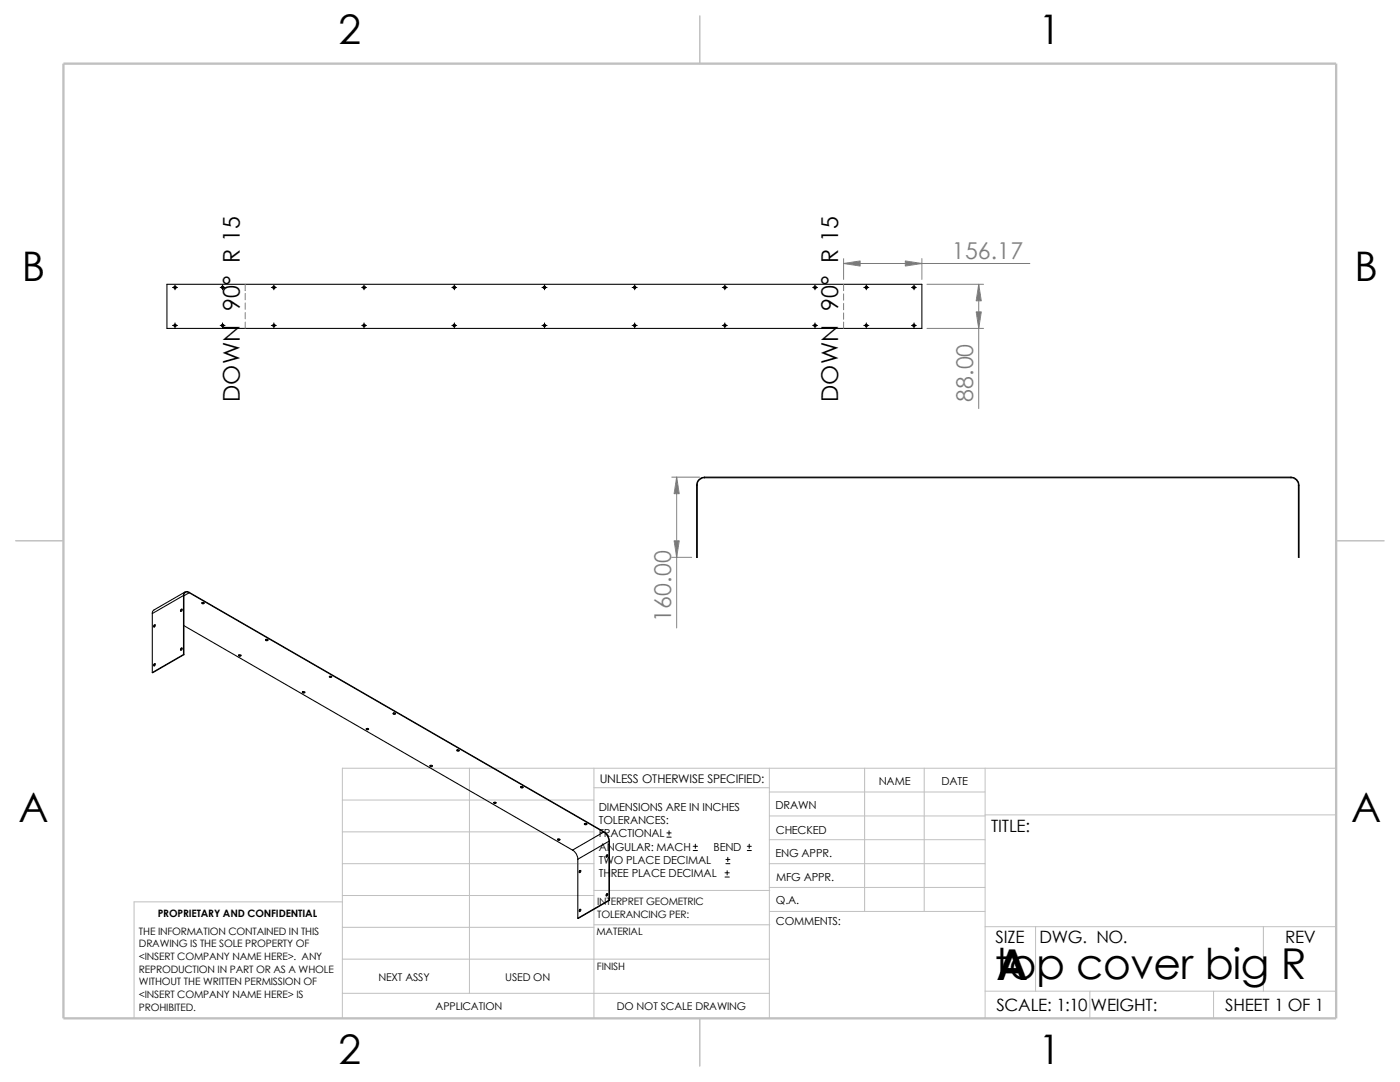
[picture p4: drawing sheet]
<svg xmlns="http://www.w3.org/2000/svg" width="279mm" height="216mm" viewBox="0 0 279 216" stroke-linecap="round" stroke-linejoin="round" font-family="sans-serif">
<g fill="none" stroke="#c0c0c0" stroke-width=".2">
<path d="M68.3 159.6h50.2M93.7 153.3v44.9M118.5 153.3v49.9M118.5 157.2h35M153.5 153.3v49.9M153.5 158h43.1M172.6 153.3v28.6M184.4 153.3v28.6M196.6 153.3v49.9M266.7 153.3h-198.4v49.9M68.3 178.7h50.2M68.3 172.3h50.2"/>
<path d="M68.3 166h50.2M68.3 180h-41.5v23.2M118.5 177.7h35.1M153.5 167.6h43.1M153.5 162.8h43.1M153.5 172.3h43.1M153.5 177.1h43.1M196.6 162.6h70.1M68.3 191.4h85.2M68.3 198.2h85.2M68.3 185h50.2M118.5 184.5h35.1"/>
<path d="M153.6 181.9h43M196.6 197.8h70.1M196.6 184.9h70.1M206.7 184.9v12.9M217.5 197.8v5.4M242.2 197.8v5.4M252.1 184.9v12.9"/>
</g>
<path d="M139.7 3.2v9.5M3.1 107.9h9.6M266.7 107.9h9.5M139.7 203.2v9.5" fill="none" stroke="#c0c0c0" stroke-width=".21"/>
<path d="M12.7 12.7h254v190.5h-254z" fill="none" stroke="#c0c0c0" stroke-width=".47"/>
<g fill="none" stroke="#000" stroke-width=".21">
<path d="M33.3 56.7h150.7v8.8h-150.7zM139 96.8h.1M139 96.8v14.4h.1v-14.4M140.6 95.3a1.45 1.45 0 0 0-1.5 1.5M140.6 95.2v.1M140.6 95.3h117M140.6 95.2h117M140.6 95.2a1.59 1.59 0 0 0-1.6 1.6M257.6 95.3a1.45 1.45 0 0 1 1.5 1.5M257.6 95.2a1.59 1.59 0 0 1 1.6 1.6M257.6 95.2v.1M259.1 96.8h.1"/>
<path d="M259.1 96.8v14.4h.1v-14.4M36.6 118.8l-6.2 3.6M36.6 118.8v11.8M36.6 118.8l.1 .1M36.7 118.9v11.7M37 118.1l-6.3 3.6-.3 .3v.4M37.8 118.2a.69 .69 0 0 0-.8-.1 .69 .69 0 0 0-.4 .7M37.8 118.3a.64 .64 0 0 0-.8-.1 .64 .64 0 0 0-.3 .7M37.8 118.2v.1M37.8 118.3l-1.1 .6M37.8 118.3l82.7 47.7M37.8 118.2l82.7 47.7"/>
<path d="M30.4 122.4v11.8M30.8 124.7h.1a.25 .25 0 0 1 0 .3 .25 .25 0 0 1-.3 .1zM30.8 132.4a.2 .2 0 0 1 .2 .3 .21 .21 0 0 1-.4 .1zM31 132.5l-.2 .1-.1 .3M31 124.7l-.2 .1-.1 .3M36.1 129.4l.2-.1a.25 .25 0 0 1 0 .3 .25 .25 0 0 1-.3 .1zM36.1 121.6l.2-.1a.21 .21 0 0 1 0 .3 .21 .21 0 0 1-.3 .1zM36.4 129.3l-.2 .1-.1 .4M36.4 121.6l-.2 .1-.1 .3M36.6 130.6l-6.2 3.6M36.6 130.6h.1M36.7 130.6l-6.3 3.6"/>
<path d="M36.7 124.8l77.6 44.8M40.3 120.3h.5M40.3 120.2h.4a.18 .18 0 0 1-.2 .3 .18 .18 0 0 1-.2-.3zM47.6 130.8h.5M47.7 130.7h.4a.21 .21 0 0 1-.2 .2 .21 .21 0 0 1-.2-.2zM53 127.6l.1 .2 .4-.2M53 127.6h.5a.21 .21 0 0 1-.3 .2 .21 .21 0 0 1-.2-.2zM60.4 138.1l.2 .1 .2-.1M60.4 138l.4 .1a.24 .24 0 0 1-.2 .2 .24 .24 0 0 1-.2-.2zM65.7 135h.5M65.8 135h.4a.21 .21 0 0 1-.2 .2 .21 .21 0 0 1-.2-.2zM73.1 145.5h.5"/>
<path d="M73.2 145.4h.3a.18 .18 0 0 1-.2 .2 .18 .18 0 0 1-.1-.2zM78.4 142.4h.6M85.8 152.8l.1 .1 .4-.1M85.8 152.8a.25 .25 0 0 1 .3-.1 .25 .25 0 0 1 .2 .2 .25 .25 0 0 1-.3 .1 .25 .25 0 0 1-.2-.2zM91.2 149.7a.26 .26 0 0 1 .2-.1 .26 .26 0 0 1 .3 .2 .26 .26 0 0 1-.3 .1 .26 .26 0 0 1-.2-.2zM91.2 149.7l.2 .1 .3-.1M103.9 157.1h.5M104 157h.4a.21 .21 0 0 1-.2 .2 .21 .21 0 0 1-.2-.2zM98.6 160.1h.4M98.6 160.1h.4a.21 .21 0 0 1-.2 .2 .21 .21 0 0 1-.2-.2zM111.3 167.5h.5M114.3 169.6a2.15 2.15 0 0 1 1 1.8"/>
<path d="M115.3 171.4v11.8M115.7 173.7a.19 .19 0 0 1 .2 .3 .19 .19 0 0 1-.3 0zM115.9 173.7l-.2 .1v.3M116.6 164.4l.3 .1 .2-.1M120.5 166l-6.2 3.6M120.5 165.9v.1M120.5 166a2.3 2.3 0 0 1 1 1.9M120.5 165.9a2.54 2.54 0 0 1 1.1 2M121.1 178.4a.19 .19 0 0 1 .2 .2 .2 .2 0 0 1-.4 0zM121.1 170.6h.2a.21 .21 0 0 1-.1 .3 .21 .21 0 0 1-.3 0zM121.3 178.4h-.2l-.1 .4M121.3 170.6l-.2 .1-.1 .3"/>
<path d="M121.5 179.6l.1 .1M121.5 167.9v11.7M121.5 167.9h.1M121.5 167.9l-6.2 3.5M121.5 179.6l-6.2 3.6M121.6 167.9v11.8M121.6 179.7l-6.3 3.5M115.7 181.4a.2 .2 0 0 1 .2 .3 .2 .2 0 0 1-.3 .1zM115.9 181.5l-.2 .1v.3"/>
<circle cx="34.9" cy="57.3" r=".25"/>
<circle cx="44.4" cy="57.3" r=".25"/>
<circle cx="54.7" cy="57.3" r=".25"/>
<circle cx="72.6" cy="57.3" r=".25"/>
<circle cx="90.7" cy="57.4" r=".27"/>
<circle cx="108.7" cy="57.3" r=".25"/>
<circle cx="126.7" cy="57.3" r=".25"/>
<circle cx="144.7" cy="57.3" r=".25"/>
<circle cx="162.6" cy="57.3" r=".25"/>
<circle cx="172.9" cy="57.3" r=".25"/>
<circle cx="182.4" cy="57.3" r=".25"/>
<circle cx="34.9" cy="65" r=".25"/>
<circle cx="44.4" cy="65" r=".25"/>
<circle cx="54.7" cy="64.9" r=".24"/>
<circle cx="72.7" cy="64.9" r=".24"/>
<circle cx="90.7" cy="65" r=".26"/>
<circle cx="108.7" cy="64.9" r=".24"/>
<circle cx="126.7" cy="64.9" r=".24"/>
<circle cx="144.7" cy="64.9" r=".24"/>
<circle cx="162.7" cy="64.9" r=".24"/>
<circle cx="172.9" cy="65" r=".25"/>
<circle cx="182.4" cy="65" r=".25"/>
<circle cx="78.7" cy="142.3" r=".2"/>
<circle cx="111.5" cy="167.5" r=".2"/>
<circle cx="116.9" cy="164.4" r=".2"/>
</g>
<g fill="none" stroke="#000" stroke-width=".2">
<path d="M34.4 57.4h1M34.9 56.9v.9M43.9 57.4h1M44.4 56.9v.9M54.1 57.4h1.1M54.7 56.9v.9M72.2 57.4h1M72.6 56.9v.9M90.2 57.4h.9M90.7 56.9v.9M108.2 57.4h1M108.7 56.9v.9"/>
<path d="M126.2 57.4h1M126.7 56.9v.9M144.1 57.4h1.1M144.7 56.9v.9M162.2 57.4h1M162.6 56.9v.9M172.4 57.4h1M172.9 56.9v.9M181.9 57.4h1M182.4 56.9v.9M34.4 64.9h1M34.9 64.4v1"/>
<path d="M43.9 64.9h1M44.4 64.4v1M54.1 64.9h1.1M54.7 64.4v1M72.2 64.9h1M72.6 64.4v1M90.2 64.9h.9M90.7 64.4v1M108.2 64.9h1M108.7 64.4v1M126.2 64.9h1M126.7 64.4v1"/>
<path d="M144.1 64.9h1.1M144.7 64.4v1M162.2 64.9h1M162.6 64.4v1M172.4 64.9h1M172.9 64.4v1M181.9 64.9h1M182.4 64.4v1M133.1 167h.8M133.1 166.2h.8M133.5 165.8v.8M138.3 169.7h.9"/>
<path d="M138.3 168.9h.9M138.8 168.4v.9M144.7 175h.8M144.7 174.2h.8M144.9 172.3h.8M144.9 171.5h.8M145.1 173.7v.9M145.2 171.1v.8M149.1 169.7h.8M149.1 168.9h.8M149.5 168.4v.9"/>
</g>
<g fill="none" stroke="#808080" stroke-width=".2">
<path d="M48.9 56.7v1.3M48.9 58.5v1.3M168.4 51.6v4.2M168.4 56.7v1.3M168.4 58.6v1.3M168.4 52.6h37.1M184 51.6v4.2M185 56.7h11.3M195.3 56.7v24.8M48.9 60.5v1.2M48.9 62.4v1.2M48.9 64.3v1.2"/>
<path d="M168.4 60.5v1.3M168.4 62.4v1.3M168.4 64.3v1.2M185 65.5h11.3M134.1 95.2h5.5M135 95.2v30.1M134.1 111.2h3.9"/>
</g>
<g fill="#808080" stroke="#808080" stroke-width=".2">
<path d="M180.7 52.1l3.3 .5-3.3 .5z" fill-rule="evenodd"/>
<path d="M168.4 52.6l3.3-.5v1z" fill-rule="evenodd"/>
<path d="M195.3 56.7l.5 3.3h-1z" fill-rule="evenodd"/>
<path d="M194.8 62.2h1l-.5 3.3z" fill-rule="evenodd"/>
<path d="M135 95.2l.6 3.3h-1.1z" fill-rule="evenodd"/>
<path d="M134.5 107.9h1.1l-.6 3.3z" fill-rule="evenodd"/>
</g>
<g font-size="8.5">
<text x="198.5" y="195.3">top cover big R</text>
<text x="198.8" y="195.5">A</text>
</g>
<g font-size="8.1">
<text x="67.6" y="8.8">2</text>
<text x="207.3" y="8.8">1</text>
<text x="4.4" y="56.1">B</text>
<text x="270.3" y="56.1">B</text>
<text x="3.7" y="164.1">A</text>
<text x="269.6" y="164.1">A</text>
<text x="67.6" y="212.3">2</text>
<text x="207.3" y="212.3">1</text>
</g>
<g font-size="4.6" fill="#808080">
<text x="190" y="51.6">156.17</text>
<text x="194.2" y="80.2" transform="rotate(-90 194.2 80.2)">88.00</text>
<text x="133.9" y="124" transform="rotate(-90 133.9 124)">160.00</text>
</g>
<g font-size="4.6">
<text x="47.8" y="80.3" transform="rotate(-90 47.8 80.3)">DOWN 90° R 15</text>
<text x="167.3" y="80.3" transform="rotate(-90 167.3 80.3)">DOWN 90° R 15</text>
</g>
<g font-size="3.4">
<text x="197.8" y="166">TITLE:</text>
<text x="198.7" y="188.1">SIZE</text>
<text x="207.5" y="188.1">DWG. NO.</text>
<text x="256.5" y="188.2">REV</text>
<text x="198.8" y="201.7">SCALE: 1:10</text>
<text x="217.7" y="201.8">WEIGHT:</text>
<text x="244.5" y="201.7">SHEET 1 OF 1</text>
</g>
<text font-size="2.4" x="119.7" y="156.2">UNLESS OTHERWISE SPECIFIED:</text>
<g font-size="2.2">
<text x="119.5" y="161.8">DIMENSIONS ARE IN INCHES</text>
<text x="154.8" y="161.5">DRAWN</text>
<text x="175.4" y="156.7">NAME</text>
<text x="187.9" y="156.7">DATE</text>
<text x="119.5" y="164.4">TOLERANCES:</text>
<text x="119.5" y="167.1">FRACTIONAL</text>
<text x="154.8" y="166.3">CHECKED</text>
<text x="119.5" y="172.4">TWO PLACE DECIMAL</text>
<text x="119.5" y="169.8">ANGULAR: MACH</text>
<text x="142.4" y="169.8">BEND</text>
<text x="154.8" y="171">ENG APPR.</text>
<text x="119.5" y="175">THREE PLACE DECIMAL</text>
<text x="154.9" y="175.7">MFG APPR.</text>
<text x="154.9" y="184.7">COMMENTS:</text>
<text x="154.9" y="180.5">Q.A.</text>
</g>
<g font-size="2.1">
<text x="75.5" y="195.7">NEXT ASSY</text>
<text x="100.8" y="195.7">USED ON</text>
<text x="86.9" y="201.5">APPLICATION</text>
<text x="123.1" y="201.6">DO NOT SCALE DRAWING</text>
</g>
<g font-size="2">
<text x="31.5" y="183">PROPRIETARY AND CONFIDENTIAL</text>
<text x="119.2" y="180.6">INTERPRET GEOMETRIC</text>
<text x="119.2" y="183.1">TOLERANCING PER:</text>
<text x="27.7" y="186.5">THE INFORMATION CONTAINED IN THIS</text>
<text x="27.7" y="189.1">DRAWING IS THE SOLE PROPERTY OF</text>
<text x="27.7" y="191.6">&lt;INSERT COMPANY NAME HERE&gt;. ANY</text>
<text x="119" y="186.6">MATERIAL</text>
<text x="27.7" y="194.1">REPRODUCTION IN PART OR AS A WHOLE</text>
<text x="27.7" y="196.6">WITHOUT THE WRITTEN PERMISSION OF</text>
<text x="119.1" y="193.5">FINISH</text>
<text x="27.7" y="199.1">&lt;INSERT COMPANY NAME HERE&gt; IS</text>
<text x="27.7" y="201.7">PROHIBITED.</text>
</g>
</svg>
